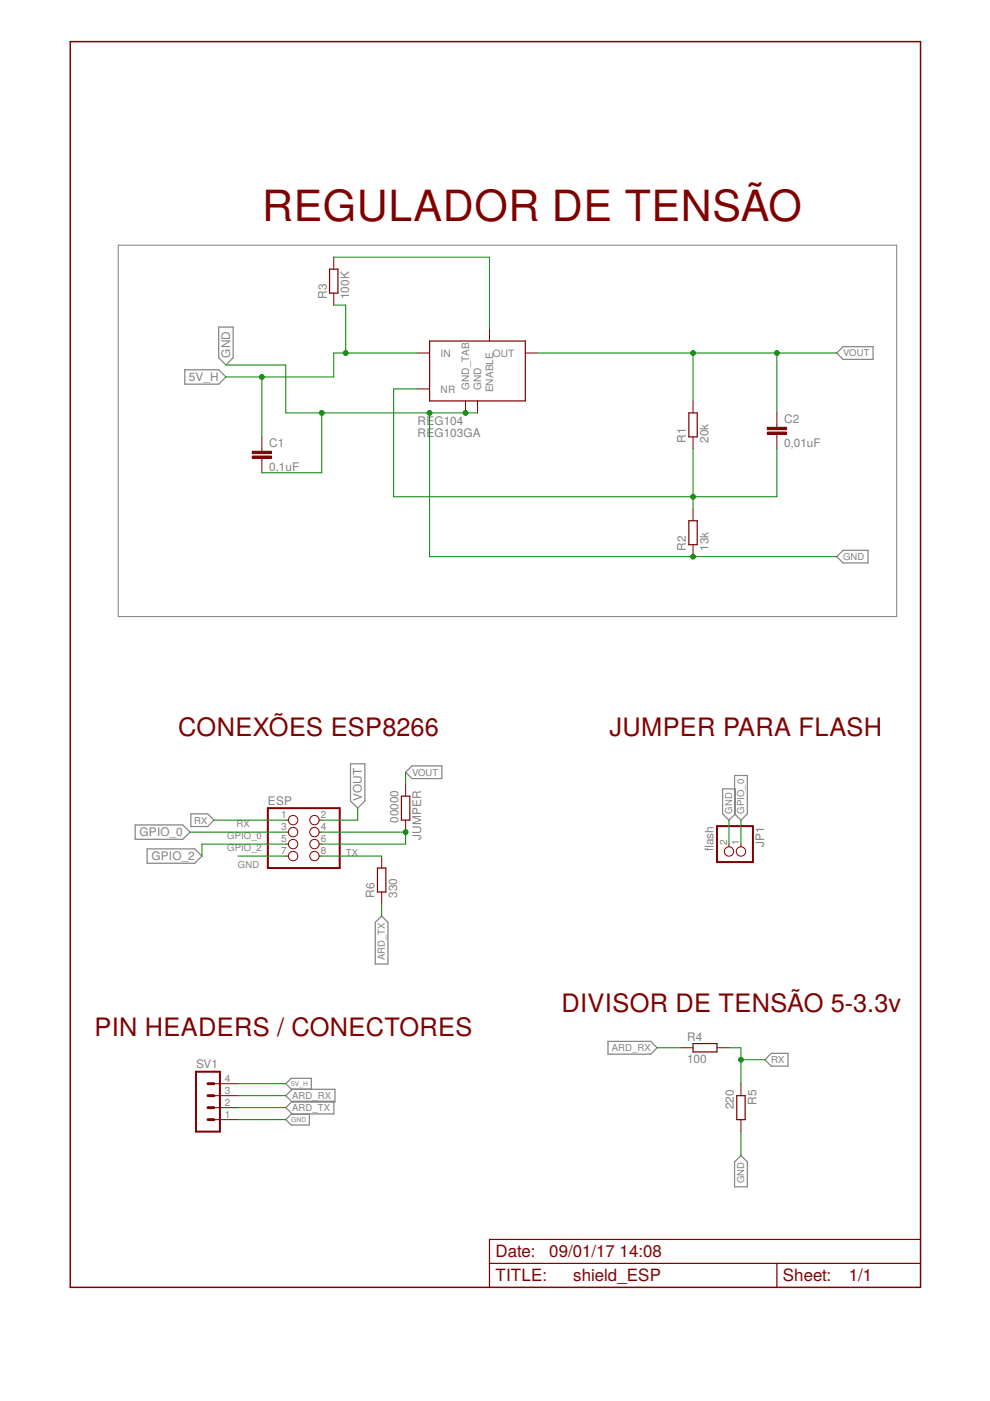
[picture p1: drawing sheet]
<svg xmlns="http://www.w3.org/2000/svg" width="210mm" height="297mm" viewBox="0 0 210 297" stroke-linecap="round" stroke-linejoin="round" font-family="sans-serif">
<path d="M25.1 52h165v78.7h-165z" fill="none" stroke="#808080" stroke-width=".21"/>
<g fill="none" stroke="#808080" stroke-width=".25">
<path d="M39.2 78.4h7.2l1.5 1.5-1.5 1.5h-7.2zM46.4 69.3h3v6.6l-1.5 1.5-1.5-1.5zM177.4 74.8l1.4-1.3h6.3v2.7h-6.3zM178.8 116.7h5.2v2.7h-5.2l-1.4-1.4zM28.7 174.9h10.1l1.5 1.5-1.5 1.5h-10.1zM31.2 180h10.1l1.5 1.5-1.5 1.5h-10.1zM40.5 172.6h3.5l1.4 1.3-1.4 1.3h-3.5zM74.3 161.9h3.1v7.9l-1.6 1.5-1.5-1.5zM86 163.7l1.3-1.3h6.4v2.7h-6.4zM153.2 167.3h2.7v5.3l-1.3 1.3-1.4-1.3zM155.7 164.4h2.8v8.2l-1.4 1.3-1.4-1.3zM80.9 194.2l1.4 1.4v8.8h-2.7v-8.8z"/>
<path d="M60.6 237.4l1.1-1.2h3.9v2.3h-3.9zM60.6 229.8l1.1-1.2h4.3v2.3h-4.3zM60.6 232.3l1.4-1.4h9v2.8h-9zM60.6 234.8l1.4-1.3h8.8v2.7h-8.8zM128.9 220.8h9.1l1.3 1.3-1.3 1.4h-9.1zM163.5 223.3h3.6v2.7h-3.6l-1.3-1.3zM155.7 246.3l1.4-1.3 1.4 1.3v5.3h-2.8z"/>
</g>
<path d="M69.9 57.1h1.7v5h-1.7zM91.1 72.3h20.3v12.7h-20.3zM146 87.5h1.8v5.1h-1.8zM146 110.4h1.8v5.1h-1.8zM85.1 168.8h1.8v5.1h-1.8zM80 184h1.8v5.1h-1.8zM146.9 221.3h5.1v1.7h-5.1zM156.2 232.3h1.8v5.1h-1.8zM103.8 267.9h91.4M164.7 267.9v5M195.2 262.8h-91.4v10.1" fill="none" stroke="#800000" stroke-width=".25"/>
<g fill="none" stroke="#800000" stroke-width=".21">
<path d="M70.8 54.5v2.6M70.8 62.1v2.6M88.5 74.8h2.6M103.8 69.8v2.5M111.4 74.8h2.5M55.5 92.6v3.1M55.5 97.2v3M88.5 82.5h2.6M98.7 85v2.5M101.2 85v2.5M146.9 85v2.5M146.9 92.6v2.6"/>
<path d="M164.7 87.5v3.1M164.7 92.1v3.1M146.9 107.9v2.5M146.9 115.5v2.5M60.6 173.9h.6M60.6 176.4h.6M60.6 179h.6M67.7 173.9h.5M67.7 176.4h.5M67.7 179h.5M86 166.3v2.5M86 173.9v2.5"/>
<path d="M154.6 179v.5M157.1 179v.5M60.6 181.5h.6M67.7 181.5h.5M80.9 181.5v2.5M80.9 189.1v2.6M45.4 237.4h5M45.4 234.8h5M45.4 232.3h5M45.4 229.8h5M144.4 222.1h2.5M152 222.1h2.6"/>
<path d="M157.1 229.8v2.5M157.1 237.4v2.5"/>
<circle cx="62.1" cy="173.9" r=".99"/>
<circle cx="62.1" cy="176.4" r=".99"/>
<circle cx="62.1" cy="179" r=".99"/>
<circle cx="66.7" cy="173.9" r=".99"/>
<circle cx="66.7" cy="176.4" r=".99"/>
<circle cx="66.7" cy="179" r=".99"/>
<circle cx="62.1" cy="181.5" r=".99"/>
<circle cx="66.7" cy="181.5" r=".99"/>
<circle cx="154.6" cy="180.5" r=".99"/>
<circle cx="157.1" cy="180.5" r=".99"/>
</g>
<g fill="#800000" stroke="#800000" stroke-width=".21">
<path d="M53.5 96.7h4.1v.5h-4.1z"/>
<path d="M53.5 95.7h4.1v.5h-4.1z"/>
<path d="M162.7 91.6h4.1v.5h-4.1z"/>
<path d="M162.7 90.6h4.1v.5h-4.1z"/>
</g>
<path d="M56.8 171.3h15.2v12.7h-15.2zM152 175.2h7.6v7.6h-7.6zM41.6 227.2h5v12.7h-5z" fill="none" stroke="#800000" stroke-width=".42"/>
<path d="M44.1 232.3h1.3M44.1 234.8h1.3M44.1 237.4h1.3M44.1 229.8h1.3" fill="none" stroke="#800000" stroke-width=".61"/>
<path d="M14.9 8.8h180.3v264.1h-180.3z" fill="none" stroke="#800000" stroke-width=".32"/>
<g fill="none" stroke="#008000" stroke-width=".21">
<path d="M70.8 54.5h33v15.3M47.9 77.4h12.7v10.1h40.6M55.5 79.9v12.7M70.8 64.7h2.5v10.1M88.5 74.8h-17.7v5.1h-22.9M113.9 74.8h63.5M146.9 74.8v10.2M164.7 74.8v12.7M68.2 87.5v12.7h-12.7M88.5 82.5h-5v22.8h81.2v-10.1M91.1 87.5v30.5h86.3M146.9 95.2v12.7"/>
<path d="M40.3 176.4h20.3M45.4 173.9h15.2M60.6 179h-17.8v2.5M68.2 176.4h17.8v2.6h-17.8M75.8 171.3v2.6h-7.6M86 163.7v2.6M154.6 173.9v5.1M157.1 173.9v5.1M50.4 181.5h10.2M68.2 181.5h12.7M80.9 191.7v2.5M50.4 237.4h10.2"/>
<path d="M50.4 229.8h10.2M50.4 232.3h10.2M50.4 234.8h10.2M139.3 222.1h5.1M154.6 222.1h2.5v7.7M157.1 239.9v5.1M157.1 224.7h5.1"/>
</g>
<g fill="#008000" stroke="#008000" stroke-width=".21">
<circle cx="146.9" cy="105.3" r=".51"/>
<circle cx="146.9" cy="74.8" r=".51"/>
<circle cx="164.7" cy="74.8" r=".51"/>
<circle cx="98.7" cy="87.5" r=".51"/>
<circle cx="91.1" cy="87.5" r=".51"/>
<circle cx="68.2" cy="87.5" r=".51"/>
<circle cx="146.9" cy="118" r=".51"/>
<circle cx="55.5" cy="79.9" r=".51"/>
<circle cx="73.3" cy="74.8" r=".51"/>
<circle cx="157.1" cy="224.7" r=".51"/>
<circle cx="86" cy="176.4" r=".51"/>
</g>
<text font-size="9.1" fill="#800000" x="55.6" y="46.9">REGULADOR DE TENSÃO</text>
<g font-size="5.4" fill="#800000">
<text x="37.8" y="156.1">CONEXÕES ESP8266</text>
<text x="129.2" y="156.1">JUMPER PARA FLASH</text>
<text x="119" y="214.5">DIVISOR DE TENSÃO 5-3.3v</text>
<text x="20" y="219.6">PIN HEADERS / CONECTORES</text>
</g>
<g font-size="3.6" fill="#800000">
<text x="105.1" y="266.6">Date:</text>
<text x="116.5" y="266.6">09/01/17</text>
<text x="131.4" y="266.6">14:08</text>
<text x="105.1" y="271.7">TITLE:</text>
<text x="121.5" y="271.7">shield_ESP</text>
<text x="166" y="271.7">Sheet:</text>
<text x="180" y="271.7">1/1</text>
</g>
<g font-size="2.5" fill="#808080">
<text x="69.3" y="63.4" transform="rotate(-90 69.3 63.4)">R3</text>
<text x="74.1" y="63.4" transform="rotate(-90 74.1 63.4)">100K</text>
<text x="48.8" y="75.8" transform="rotate(-90 48.8 75.8)">GND</text>
<text x="40.1" y="80.8">5V_H</text>
<text x="166.3" y="89.7">C2</text>
<text x="57.1" y="94.8">C1</text>
<text x="88.6" y="92.6">REG103GA</text>
<text x="88.6" y="90.1">REG104</text>
<text x="145.4" y="93.9" transform="rotate(-90 145.4 93.9)">R1</text>
<text x="150.2" y="93.9" transform="rotate(-90 150.2 93.9)">20k</text>
<text x="166.2" y="94.8">0,01uF</text>
<text x="57" y="99.9">0,1uF</text>
<text x="145.4" y="116.7" transform="rotate(-90 145.4 116.7)">R2</text>
<text x="150.2" y="116.8" transform="rotate(-90 150.2 116.8)">13k</text>
<text x="56.8" y="170.7">ESP</text>
<text x="76.7" y="169.8" transform="rotate(-90 76.7 169.8)">VOUT</text>
<text x="29.6" y="177.3">GPIO_0</text>
<text x="84.5" y="174.5" transform="rotate(-90 84.5 174.5)">00000</text>
<text x="89.3" y="178" transform="rotate(-90 89.3 178)">JUMPER</text>
<text x="162" y="179.5" transform="rotate(-90 162 179.5)">JP1</text>
<text x="32.1" y="182.4">GPIO_2</text>
<text x="151.3" y="180.4" transform="rotate(-90 151.3 180.4)">fash</text>
<text x="151.3" y="180.4" transform="rotate(-90 151.3 180.4)">l</text>
<text x="79.4" y="190.4" transform="rotate(-90 79.4 190.4)">R6</text>
<text x="84.2" y="190.4" transform="rotate(-90 84.2 190.4)">330</text>
<text x="145.7" y="220.6">R4</text>
<text x="41.6" y="226.5">SV1</text>
<text x="145.7" y="225.4">100</text>
<text x="155.6" y="235.2" transform="rotate(-90 155.6 235.2)">220</text>
<text x="160.4" y="234.3" transform="rotate(-90 160.4 234.3)">R5</text>
</g>
<g font-size="2.1" fill="#808080">
<text x="93.4" y="75.6">IN</text>
<text x="104.5" y="75.6">OUT</text>
<text x="93.4" y="83.2">NR</text>
<text x="99.5" y="82.7" transform="rotate(-90 99.5 82.7)">GND_TAB</text>
<text x="102" y="82.7" transform="rotate(-90 102 82.7)">GND</text>
<text x="104.5" y="83.2" transform="rotate(-90 104.5 83.2)">ENABLE</text>
<text x="59.6" y="173.5">1</text>
<text x="68" y="173.5">2</text>
<text x="59.6" y="176.1">3</text>
<text x="59.6" y="178.6">5</text>
<text x="68" y="176.1">4</text>
<text x="68" y="178.6">6</text>
<text x="154.2" y="179.2" transform="rotate(-90 154.2 179.2)">2</text>
<text x="156.7" y="179.2" transform="rotate(-90 156.7 179.2)">1</text>
<text x="59.6" y="181.2">7</text>
<text x="68" y="181.2">8</text>
<text x="47.7" y="231.9">3</text>
<text x="47.7" y="229.4">4</text>
<text x="47.7" y="237">1</text>
<text x="47.7" y="234.5">2</text>
</g>
<g font-size="2" fill="#808080">
<text x="178.8" y="75.6">VOUT</text>
<text x="178.8" y="118.7">GND</text>
<text x="87.4" y="164.4">VOUT</text>
<text x="155.3" y="172.5" transform="rotate(-90 155.3 172.5)">GND</text>
<text x="157.8" y="172.5" transform="rotate(-90 157.8 172.5)">GPIO_0</text>
<text x="41.2" y="174.6">RX</text>
<text x="48.2" y="177.9">GPIO_0</text>
<text x="50.2" y="175.3">RX</text>
<text x="48.2" y="180.4">GPIO_2</text>
<text x="50.5" y="184.1">GND</text>
<text x="73.3" y="181.5">TX</text>
<text x="81.6" y="203.6" transform="rotate(-90 81.6 203.6)">ARD_TX</text>
<text x="129.7" y="222.9">ARD_RX</text>
<text x="163.5" y="225.4">RX</text>
<text x="62" y="233">ARD_RX</text>
<text x="62" y="235.6">ARD_TX</text>
<text x="157.8" y="250.9" transform="rotate(-90 157.8 250.9)">GND</text>
</g>
<g font-size="1.4" fill="#808080">
<text x="61.7" y="230.3">5V_H</text>
<text x="61.8" y="237.9">GND</text>
</g>
</svg>
